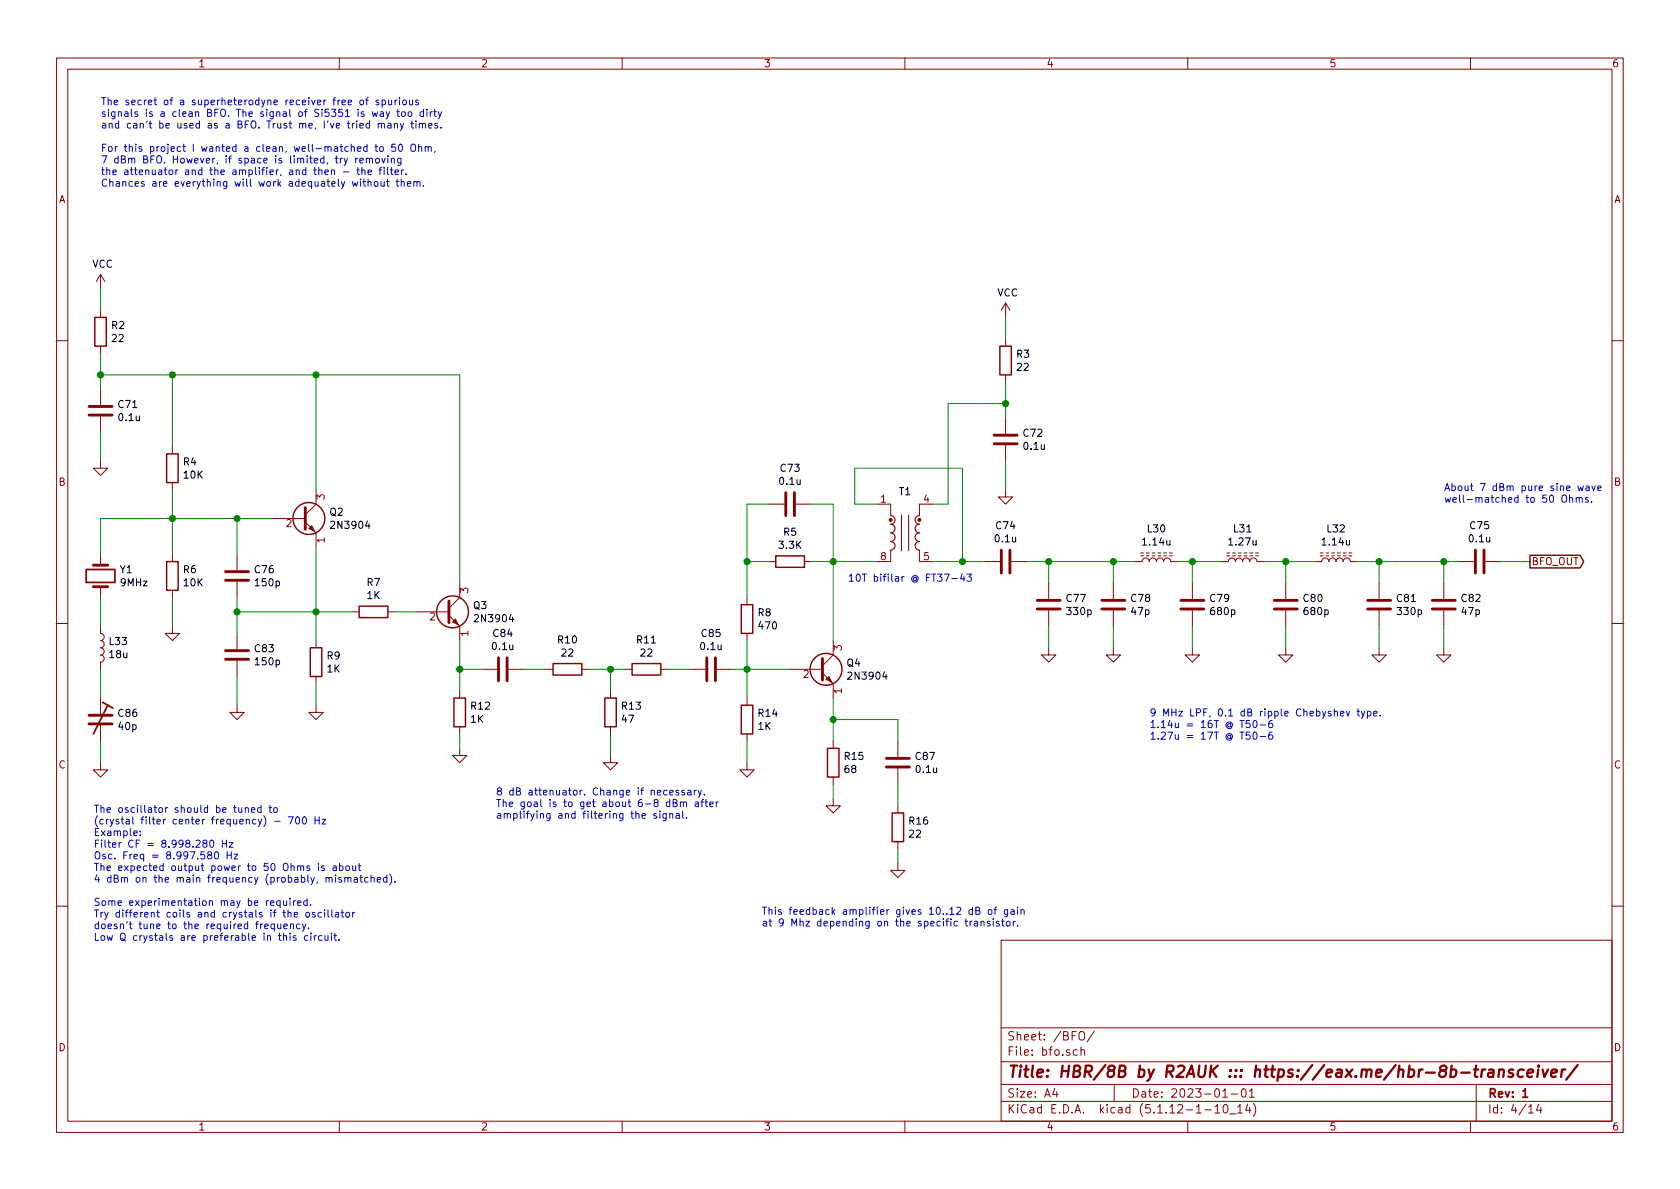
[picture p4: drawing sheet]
EESchema Schematic File Version 4
EELAYER 30 0
EELAYER END
$Descr A4 11693 8268
encoding utf-8
Sheet 4 14
Title "HBR/8B by R2AUK ::: https://eax.me/hbr-8b-transceiver/"
Date "2023-01-01"
Rev "1"
Comp ""
Comment1 ""
Comment2 ""
Comment3 ""
Comment4 ""
$EndDescr
$Comp
L power:GND #PWR050
U 1 1
P 700 3200
F 0 "#PWR050" H 700 2950 50  0001 C CNN
F 1 "GND" H 705 3027 50  0001 C CNN
F 2 "" H 700 3200 50  0001 C CNN
F 3 "" H 700 3200 50  0001 C CNN
	1    700  3200
	1    0    0    -1  
$EndComp
$Comp
L power:VCC #PWR048
U 1 1
P 700 2000
F 0 "#PWR048" H 700 1850 50  0001 C CNN
F 1 "VCC" H 715 2173 50  0000 C CNN
F 2 "" H 700 2000 50  0001 C CNN
F 3 "" H 700 2000 50  0001 C CNN
	1    700  2000
	1    0    0    -1  
$EndComp
$Comp
L Device:R R2
U 1 1
P 700 2300
F 0 "R2" H 770 2346 50  0000 L CNN
F 1 "22" H 770 2255 50  0000 L CNN
F 2 "" V 630 2300 50  0001 C CNN
F 3 "~" H 700 2300 50  0001 C CNN
	1    700  2300
	1    0    0    -1  
$EndComp
$Comp
L Device:C C71
U 1 1
P 700 2850
F 0 "C71" H 815 2896 50  0000 L CNN
F 1 "0.1u" H 815 2805 50  0000 L CNN
F 2 "" H 738 2700 50  0001 C CNN
F 3 "~" H 700 2850 50  0001 C CNN
	1    700  2850
	1    0    0    -1  
$EndComp
Wire Wire Line
	700  3200 700  3000
Wire Wire Line
	700  2700 700  2600
Wire Wire Line
	700  2150 700  2000
$Comp
L Transistor_BJT:2N3904 Q2
U 1 1
P 2100 3600
F 0 "Q2" H 2290 3646 50  0000 L CNN
F 1 "2N3904" H 2290 3555 50  0000 L CNN
F 2 "Package_TO_SOT_THT:TO-92_Inline" H 2300 3525 50  0001 L CIN
F 3 "https://www.fairchildsemi.com/datasheets/2N/2N3904.pdf" H 2100 3600 50  0001 L CNN
	1    2100 3600
	1    0    0    -1  
$EndComp
$Comp
L Device:R R9
U 1 1
P 2200 4600
F 0 "R9" H 2270 4646 50  0000 L CNN
F 1 "1K" H 2270 4555 50  0000 L CNN
F 2 "" V 2130 4600 50  0001 C CNN
F 3 "~" H 2200 4600 50  0001 C CNN
	1    2200 4600
	1    0    0    -1  
$EndComp
$Comp
L Transistor_BJT:2N3904 Q3
U 1 1
P 3100 4250
F 0 "Q3" H 3290 4296 50  0000 L CNN
F 1 "2N3904" H 3290 4205 50  0000 L CNN
F 2 "Package_TO_SOT_THT:TO-92_Inline" H 3300 4175 50  0001 L CIN
F 3 "https://www.fairchildsemi.com/datasheets/2N/2N3904.pdf" H 3100 4250 50  0001 L CNN
	1    3100 4250
	1    0    0    -1  
$EndComp
$Comp
L Device:R R7
U 1 1
P 2600 4250
F 0 "R7" V 2393 4250 50  0000 C CNN
F 1 "1K" V 2484 4250 50  0000 C CNN
F 2 "" V 2530 4250 50  0001 C CNN
F 3 "~" H 2600 4250 50  0001 C CNN
	1    2600 4250
	0    1    1    0   
$EndComp
$Comp
L Device:R R12
U 1 1
P 3200 4950
F 0 "R12" H 3270 4996 50  0000 L CNN
F 1 "1K" H 3270 4905 50  0000 L CNN
F 2 "" V 3130 4950 50  0001 C CNN
F 3 "~" H 3200 4950 50  0001 C CNN
	1    3200 4950
	1    0    0    -1  
$EndComp
$Comp
L Device:R R4
U 1 1
P 1200 3250
F 0 "R4" H 1270 3296 50  0000 L CNN
F 1 "10K" H 1270 3205 50  0000 L CNN
F 2 "" V 1130 3250 50  0001 C CNN
F 3 "~" H 1200 3250 50  0001 C CNN
	1    1200 3250
	1    0    0    -1  
$EndComp
$Comp
L Device:R R6
U 1 1
P 1200 4000
F 0 "R6" H 1270 4046 50  0000 L CNN
F 1 "10K" H 1270 3955 50  0000 L CNN
F 2 "" V 1130 4000 50  0001 C CNN
F 3 "~" H 1200 4000 50  0001 C CNN
	1    1200 4000
	1    0    0    -1  
$EndComp
$Comp
L Device:C C76
U 1 1
P 1650 4000
F 0 "C76" H 1765 4046 50  0000 L CNN
F 1 "150p" H 1765 3955 50  0000 L CNN
F 2 "" H 1688 3850 50  0001 C CNN
F 3 "~" H 1650 4000 50  0001 C CNN
	1    1650 4000
	1    0    0    -1  
$EndComp
$Comp
L Device:C C83
U 1 1
P 1650 4550
F 0 "C83" H 1765 4596 50  0000 L CNN
F 1 "150p" H 1765 4505 50  0000 L CNN
F 2 "" H 1688 4400 50  0001 C CNN
F 3 "~" H 1650 4550 50  0001 C CNN
	1    1650 4550
	1    0    0    -1  
$EndComp
$Comp
L power:GND #PWR052
U 1 1
P 1200 4350
F 0 "#PWR052" H 1200 4100 50  0001 C CNN
F 1 "GND" H 1205 4177 50  0001 C CNN
F 2 "" H 1200 4350 50  0001 C CNN
F 3 "" H 1200 4350 50  0001 C CNN
	1    1200 4350
	1    0    0    -1  
$EndComp
$Comp
L power:GND #PWR059
U 1 1
P 1650 4900
F 0 "#PWR059" H 1650 4650 50  0001 C CNN
F 1 "GND" H 1655 4727 50  0001 C CNN
F 2 "" H 1650 4900 50  0001 C CNN
F 3 "" H 1650 4900 50  0001 C CNN
	1    1650 4900
	1    0    0    -1  
$EndComp
$Comp
L power:GND #PWR060
U 1 1
P 2200 4900
F 0 "#PWR060" H 2200 4650 50  0001 C CNN
F 1 "GND" H 2205 4727 50  0001 C CNN
F 2 "" H 2200 4900 50  0001 C CNN
F 3 "" H 2200 4900 50  0001 C CNN
	1    2200 4900
	1    0    0    -1  
$EndComp
$Comp
L power:GND #PWR061
U 1 1
P 3200 5200
F 0 "#PWR061" H 3200 4950 50  0001 C CNN
F 1 "GND" H 3205 5027 50  0001 C CNN
F 2 "" H 3200 5200 50  0001 C CNN
F 3 "" H 3200 5200 50  0001 C CNN
	1    3200 5200
	1    0    0    -1  
$EndComp
Wire Wire Line
	2200 3400 2200 2600
Wire Wire Line
	2200 2600 1200 2600
Connection ~ 700  2600
Wire Wire Line
	700  2600 700  2450
Wire Wire Line
	1200 3100 1200 2600
Connection ~ 1200 2600
Wire Wire Line
	1200 2600 700  2600
Wire Wire Line
	1200 3400 1200 3600
Wire Wire Line
	1900 3600 1650 3600
Connection ~ 1200 3600
Wire Wire Line
	1200 3600 1200 3850
Wire Wire Line
	1650 3850 1650 3600
Connection ~ 1650 3600
Wire Wire Line
	1650 3600 1200 3600
Wire Wire Line
	1650 4400 1650 4250
Wire Wire Line
	1650 4900 1650 4700
Wire Wire Line
	2200 3800 2200 4250
Wire Wire Line
	2200 4750 2200 4900
Wire Wire Line
	1650 4250 2200 4250
Connection ~ 1650 4250
Wire Wire Line
	1650 4250 1650 4150
Connection ~ 2200 4250
Wire Wire Line
	2200 4250 2200 4450
Wire Wire Line
	3200 5200 3200 5100
Wire Wire Line
	2900 4250 2750 4250
Wire Wire Line
	2450 4250 2200 4250
Wire Wire Line
	3200 4050 3200 2600
Wire Wire Line
	3200 2600 2200 2600
Connection ~ 2200 2600
$Comp
L Device:Crystal Y1
U 1 1
P 700 4000
F 0 "Y1" V 654 4131 50  0000 L CNN
F 1 "9MHz" V 745 4131 50  0000 L CNN
F 2 "" H 700 4000 50  0001 C CNN
F 3 "~" H 700 4000 50  0001 C CNN
	1    700  4000
	0    1    1    0   
$EndComp
$Comp
L Device:L L33
U 1 1
P 700 4500
F 0 "L33" H 752 4546 50  0000 L CNN
F 1 "18u" H 752 4455 50  0000 L CNN
F 2 "" H 700 4500 50  0001 C CNN
F 3 "~" H 700 4500 50  0001 C CNN
	1    700  4500
	1    0    0    -1  
$EndComp
$Comp
L Device:CTRIM C86
U 1 1
P 700 5000
F 0 "C86" H 815 5046 50  0000 L CNN
F 1 "40p" H 815 4955 50  0000 L CNN
F 2 "" H 700 5000 50  0001 C CNN
F 3 "~" H 700 5000 50  0001 C CNN
	1    700  5000
	1    0    0    -1  
$EndComp
$Comp
L power:GND #PWR063
U 1 1
P 700 5300
F 0 "#PWR063" H 700 5050 50  0001 C CNN
F 1 "GND" H 705 5127 50  0001 C CNN
F 2 "" H 700 5300 50  0001 C CNN
F 3 "" H 700 5300 50  0001 C CNN
	1    700  5300
	1    0    0    -1  
$EndComp
Wire Wire Line
	700  5300 700  5150
Wire Wire Line
	700  4850 700  4650
Wire Wire Line
	700  4350 700  4150
Wire Wire Line
	700  3850 700  3600
Wire Wire Line
	700  3600 1200 3600
Wire Wire Line
	1200 4350 1200 4150
Text Notes 650  6550 0    50   ~ 0
The oscillator should be tuned to\n(crystal filter center frequency) - 700 Hz\nExample: \nFilter CF = 8.998.280 Hz\nOsc. Freq = 8.997.580 Hz\nThe expected output power to 50 Ohms is about\n4 dBm on the main frequency (probably, mismatched).\n\nSome experimentation may be required.\nTry different coils and crystals if the oscillator\ndoesn’t tune to the required frequency.\nLow Q crystals are preferable in this circuit.
$Comp
L Device:R R10
U 1 1
P 3950 4650
F 0 "R10" V 3743 4650 50  0000 C CNN
F 1 "22" V 3834 4650 50  0000 C CNN
F 2 "" V 3880 4650 50  0001 C CNN
F 3 "~" H 3950 4650 50  0001 C CNN
	1    3950 4650
	0    1    1    0   
$EndComp
$Comp
L Device:R R11
U 1 1
P 4500 4650
F 0 "R11" V 4293 4650 50  0000 C CNN
F 1 "22" V 4384 4650 50  0000 C CNN
F 2 "" V 4430 4650 50  0001 C CNN
F 3 "~" H 4500 4650 50  0001 C CNN
	1    4500 4650
	0    1    1    0   
$EndComp
$Comp
L Device:R R13
U 1 1
P 4250 4950
F 0 "R13" H 4320 4996 50  0000 L CNN
F 1 "47" H 4320 4905 50  0000 L CNN
F 2 "" V 4180 4950 50  0001 C CNN
F 3 "~" H 4250 4950 50  0001 C CNN
	1    4250 4950
	1    0    0    -1  
$EndComp
$Comp
L Device:C C85
U 1 1
P 4950 4650
F 0 "C85" V 4698 4650 50  0000 C CNN
F 1 "0.1u" V 4789 4650 50  0000 C CNN
F 2 "" H 4988 4500 50  0001 C CNN
F 3 "~" H 4950 4650 50  0001 C CNN
	1    4950 4650
	0    1    1    0   
$EndComp
$Comp
L power:GND #PWR062
U 1 1
P 4250 5250
F 0 "#PWR062" H 4250 5000 50  0001 C CNN
F 1 "GND" H 4255 5077 50  0001 C CNN
F 2 "" H 4250 5250 50  0001 C CNN
F 3 "" H 4250 5250 50  0001 C CNN
	1    4250 5250
	1    0    0    -1  
$EndComp
Wire Wire Line
	3650 4650 3800 4650
Wire Wire Line
	4100 4650 4250 4650
Wire Wire Line
	4650 4650 4800 4650
Wire Wire Line
	4250 4650 4250 4800
Connection ~ 4250 4650
Wire Wire Line
	4250 4650 4350 4650
Wire Wire Line
	4250 5100 4250 5250
Text Notes 3450 5700 0    50   ~ 0
8 dB attenuator. Change if necessary.\nThe goal is to get about 6-8 dBm after\namplifying and filtering the signal.
$Comp
L Transistor_BJT:2N3904 Q4
U 1 1
P 5700 4650
F 0 "Q4" H 5890 4696 50  0000 L CNN
F 1 "2N3904" H 5890 4605 50  0000 L CNN
F 2 "Package_TO_SOT_THT:TO-92_Inline" H 5900 4575 50  0001 L CIN
F 3 "https://www.fairchildsemi.com/datasheets/2N/2N3904.pdf" H 5700 4650 50  0001 L CNN
	1    5700 4650
	1    0    0    -1  
$EndComp
$Comp
L Device:R R14
U 1 1
P 5200 5000
F 0 "R14" H 5270 5046 50  0000 L CNN
F 1 "1K" H 5270 4955 50  0000 L CNN
F 2 "" V 5130 5000 50  0001 C CNN
F 3 "~" H 5200 5000 50  0001 C CNN
	1    5200 5000
	1    0    0    -1  
$EndComp
$Comp
L Device:R R15
U 1 1
P 5800 5300
F 0 "R15" H 5870 5346 50  0000 L CNN
F 1 "68" H 5870 5255 50  0000 L CNN
F 2 "" V 5730 5300 50  0001 C CNN
F 3 "~" H 5800 5300 50  0001 C CNN
	1    5800 5300
	1    0    0    -1  
$EndComp
$Comp
L Device:C C87
U 1 1
P 6250 5300
F 0 "C87" H 6365 5346 50  0000 L CNN
F 1 "0.1u" H 6365 5255 50  0000 L CNN
F 2 "" H 6288 5150 50  0001 C CNN
F 3 "~" H 6250 5300 50  0001 C CNN
	1    6250 5300
	1    0    0    -1  
$EndComp
$Comp
L Device:R R16
U 1 1
P 6250 5750
F 0 "R16" H 6320 5796 50  0000 L CNN
F 1 "22" H 6320 5705 50  0000 L CNN
F 2 "" V 6180 5750 50  0001 C CNN
F 3 "~" H 6250 5750 50  0001 C CNN
	1    6250 5750
	1    0    0    -1  
$EndComp
$Comp
L power:GND #PWR064
U 1 1
P 5200 5300
F 0 "#PWR064" H 5200 5050 50  0001 C CNN
F 1 "GND" H 5205 5127 50  0001 C CNN
F 2 "" H 5200 5300 50  0001 C CNN
F 3 "" H 5200 5300 50  0001 C CNN
	1    5200 5300
	1    0    0    -1  
$EndComp
$Comp
L power:GND #PWR065
U 1 1
P 5800 5550
F 0 "#PWR065" H 5800 5300 50  0001 C CNN
F 1 "GND" H 5805 5377 50  0001 C CNN
F 2 "" H 5800 5550 50  0001 C CNN
F 3 "" H 5800 5550 50  0001 C CNN
	1    5800 5550
	1    0    0    -1  
$EndComp
$Comp
L power:GND #PWR066
U 1 1
P 6250 6000
F 0 "#PWR066" H 6250 5750 50  0001 C CNN
F 1 "GND" H 6255 5827 50  0001 C CNN
F 2 "" H 6250 6000 50  0001 C CNN
F 3 "" H 6250 6000 50  0001 C CNN
	1    6250 6000
	1    0    0    -1  
$EndComp
$Comp
L Device:R R8
U 1 1
P 5200 4300
F 0 "R8" H 5270 4346 50  0000 L CNN
F 1 "470" H 5270 4255 50  0000 L CNN
F 2 "" V 5130 4300 50  0001 C CNN
F 3 "~" H 5200 4300 50  0001 C CNN
	1    5200 4300
	1    0    0    -1  
$EndComp
$Comp
L Device:R R5
U 1 1
P 5500 3900
F 0 "R5" V 5293 3900 50  0000 C CNN
F 1 "3.3K" V 5384 3900 50  0000 C CNN
F 2 "" V 5430 3900 50  0001 C CNN
F 3 "~" H 5500 3900 50  0001 C CNN
	1    5500 3900
	0    1    1    0   
$EndComp
$Comp
L Device:C C73
U 1 1
P 5500 3500
F 0 "C73" V 5248 3500 50  0000 C CNN
F 1 "0.1u" V 5339 3500 50  0000 C CNN
F 2 "" H 5538 3350 50  0001 C CNN
F 3 "~" H 5500 3500 50  0001 C CNN
	1    5500 3500
	0    1    1    0   
$EndComp
Wire Wire Line
	5200 4450 5200 4650
Connection ~ 5200 4650
Wire Wire Line
	5200 4650 5200 4850
Wire Wire Line
	5200 5150 5200 5300
Wire Wire Line
	5800 4850 5800 5000
Wire Wire Line
	5800 5450 5800 5550
Wire Wire Line
	6250 5150 6250 5000
Wire Wire Line
	6250 5000 5800 5000
Connection ~ 5800 5000
Wire Wire Line
	5800 5000 5800 5150
Wire Wire Line
	6250 5600 6250 5450
Wire Wire Line
	6250 6000 6250 5900
Wire Wire Line
	5800 4450 5800 3900
Wire Wire Line
	5800 3500 5650 3500
Wire Wire Line
	5650 3900 5800 3900
Connection ~ 5800 3900
Wire Wire Line
	5800 3900 5800 3500
Text Notes 5300 6450 0    50   ~ 0
This feedback amplifier gives 10..12 dB of gain\nat 9 Mhz depending on the specific transistor.
$Comp
L Transformer:PA0184NL T1
U 1 1
P 6300 3700
F 0 "T1" H 6300 3989 50  0000 C CNN
F 1 "FT37-43" H 6300 3990 50  0001 C CNN
F 2 "Transformer_SMD:Pulse_PA2007NL" H 6300 3700 50  0001 C CNN
F 3 "" H 6000 3700 50  0001 C CNN
	1    6300 3700
	1    0    0    -1  
$EndComp
Text Notes 5900 4050 0    50   ~ 0
10T bifilar @ FT37-43
$Comp
L Device:C C74
U 1 1
P 7000 3900
F 0 "C74" V 6748 3900 50  0000 C CNN
F 1 "0.1u" V 6839 3900 50  0000 C CNN
F 2 "" H 7038 3750 50  0001 C CNN
F 3 "~" H 7000 3900 50  0001 C CNN
	1    7000 3900
	0    1    1    0   
$EndComp
Wire Wire Line
	6850 3900 6700 3900
Wire Wire Line
	6100 3500 5950 3500
Wire Wire Line
	5950 3500 5950 3250
Wire Wire Line
	5950 3250 6700 3250
Wire Wire Line
	6700 3250 6700 3900
Connection ~ 6700 3900
Wire Wire Line
	6700 3900 6500 3900
Wire Wire Line
	6500 3500 6600 3500
Wire Wire Line
	6600 3500 6600 2800
Wire Wire Line
	6600 2800 7000 2800
$Comp
L power:GND #PWR051
U 1 1
P 7000 3400
F 0 "#PWR051" H 7000 3150 50  0001 C CNN
F 1 "GND" H 7005 3227 50  0001 C CNN
F 2 "" H 7000 3400 50  0001 C CNN
F 3 "" H 7000 3400 50  0001 C CNN
	1    7000 3400
	1    0    0    -1  
$EndComp
$Comp
L power:VCC #PWR049
U 1 1
P 7000 2200
F 0 "#PWR049" H 7000 2050 50  0001 C CNN
F 1 "VCC" H 7015 2373 50  0000 C CNN
F 2 "" H 7000 2200 50  0001 C CNN
F 3 "" H 7000 2200 50  0001 C CNN
	1    7000 2200
	1    0    0    -1  
$EndComp
$Comp
L Device:R R3
U 1 1
P 7000 2500
F 0 "R3" H 7070 2546 50  0000 L CNN
F 1 "22" H 7070 2455 50  0000 L CNN
F 2 "" V 6930 2500 50  0001 C CNN
F 3 "~" H 7000 2500 50  0001 C CNN
	1    7000 2500
	1    0    0    -1  
$EndComp
$Comp
L Device:C C72
U 1 1
P 7000 3050
F 0 "C72" H 7115 3096 50  0000 L CNN
F 1 "0.1u" H 7115 3005 50  0000 L CNN
F 2 "" H 7038 2900 50  0001 C CNN
F 3 "~" H 7000 3050 50  0001 C CNN
	1    7000 3050
	1    0    0    -1  
$EndComp
Wire Wire Line
	7000 3400 7000 3200
Wire Wire Line
	7000 2900 7000 2800
Wire Wire Line
	7000 2350 7000 2200
Connection ~ 7000 2800
Wire Wire Line
	7000 2800 7000 2650
$Comp
L Device:L_Core_Ferrite L30
U 1 1
P 8050 3900
F 0 "L30" V 8275 3900 50  0000 C CNN
F 1 "1.14u" V 8184 3900 50  0000 C CNN
F 2 "" H 8050 3900 50  0001 C CNN
F 3 "~" H 8050 3900 50  0001 C CNN
	1    8050 3900
	0    -1   -1   0   
$EndComp
$Comp
L Device:C C77
U 1 1
P 7300 4200
F 0 "C77" H 7415 4246 50  0000 L CNN
F 1 "330p" H 7415 4155 50  0000 L CNN
F 2 "" H 7338 4050 50  0001 C CNN
F 3 "~" H 7300 4200 50  0001 C CNN
	1    7300 4200
	1    0    0    -1  
$EndComp
$Comp
L Device:C C78
U 1 1
P 7750 4200
F 0 "C78" H 7865 4246 50  0000 L CNN
F 1 "47p" H 7865 4155 50  0000 L CNN
F 2 "" H 7788 4050 50  0001 C CNN
F 3 "~" H 7750 4200 50  0001 C CNN
	1    7750 4200
	1    0    0    -1  
$EndComp
$Comp
L Device:C C79
U 1 1
P 8300 4200
F 0 "C79" H 8415 4246 50  0000 L CNN
F 1 "680p" H 8415 4155 50  0000 L CNN
F 2 "" H 8338 4050 50  0001 C CNN
F 3 "~" H 8300 4200 50  0001 C CNN
	1    8300 4200
	1    0    0    -1  
$EndComp
$Comp
L Device:L_Core_Ferrite L31
U 1 1
P 8650 3900
F 0 "L31" V 8875 3900 50  0000 C CNN
F 1 "1.27u" V 8784 3900 50  0000 C CNN
F 2 "" H 8650 3900 50  0001 C CNN
F 3 "~" H 8650 3900 50  0001 C CNN
	1    8650 3900
	0    -1   -1   0   
$EndComp
$Comp
L Device:C C80
U 1 1
P 8950 4200
F 0 "C80" H 9065 4246 50  0000 L CNN
F 1 "680p" H 9065 4155 50  0000 L CNN
F 2 "" H 8988 4050 50  0001 C CNN
F 3 "~" H 8950 4200 50  0001 C CNN
	1    8950 4200
	1    0    0    -1  
$EndComp
$Comp
L Device:C C81
U 1 1
P 9600 4200
F 0 "C81" H 9715 4246 50  0000 L CNN
F 1 "330p" H 9715 4155 50  0000 L CNN
F 2 "" H 9638 4050 50  0001 C CNN
F 3 "~" H 9600 4200 50  0001 C CNN
	1    9600 4200
	1    0    0    -1  
$EndComp
$Comp
L Device:C C82
U 1 1
P 10050 4200
F 0 "C82" H 10165 4246 50  0000 L CNN
F 1 "47p" H 10165 4155 50  0000 L CNN
F 2 "" H 10088 4050 50  0001 C CNN
F 3 "~" H 10050 4200 50  0001 C CNN
	1    10050 4200
	1    0    0    -1  
$EndComp
$Comp
L Device:L_Core_Ferrite L32
U 1 1
P 9300 3900
F 0 "L32" V 9525 3900 50  0000 C CNN
F 1 "1.14u" V 9434 3900 50  0000 C CNN
F 2 "" H 9300 3900 50  0001 C CNN
F 3 "~" H 9300 3900 50  0001 C CNN
	1    9300 3900
	0    -1   -1   0   
$EndComp
$Comp
L Device:C C84
U 1 1
P 3500 4650
F 0 "C84" V 3248 4650 50  0000 C CNN
F 1 "0.1u" V 3339 4650 50  0000 C CNN
F 2 "" H 3538 4500 50  0001 C CNN
F 3 "~" H 3500 4650 50  0001 C CNN
	1    3500 4650
	0    1    1    0   
$EndComp
Wire Wire Line
	3200 4450 3200 4650
Wire Wire Line
	3350 4650 3200 4650
Connection ~ 3200 4650
Wire Wire Line
	3200 4650 3200 4800
Wire Wire Line
	5100 4650 5200 4650
$Comp
L Device:C C75
U 1 1
P 10300 3900
F 0 "C75" V 10048 3900 50  0000 C CNN
F 1 "0.1u" V 10139 3900 50  0000 C CNN
F 2 "" H 10338 3750 50  0001 C CNN
F 3 "~" H 10300 3900 50  0001 C CNN
	1    10300 3900
	0    1    1    0   
$EndComp
Wire Wire Line
	5200 3500 5200 3900
Wire Wire Line
	5500 4650 5200 4650
Wire Wire Line
	5350 3900 5200 3900
Connection ~ 5200 3900
Wire Wire Line
	5200 3900 5200 4150
Wire Wire Line
	5200 3500 5350 3500
Wire Wire Line
	6100 3900 5800 3900
$Comp
L power:GND #PWR053
U 1 1
P 7300 4500
F 0 "#PWR053" H 7300 4250 50  0001 C CNN
F 1 "GND" H 7305 4327 50  0001 C CNN
F 2 "" H 7300 4500 50  0001 C CNN
F 3 "" H 7300 4500 50  0001 C CNN
	1    7300 4500
	1    0    0    -1  
$EndComp
$Comp
L power:GND #PWR054
U 1 1
P 7750 4500
F 0 "#PWR054" H 7750 4250 50  0001 C CNN
F 1 "GND" H 7755 4327 50  0001 C CNN
F 2 "" H 7750 4500 50  0001 C CNN
F 3 "" H 7750 4500 50  0001 C CNN
	1    7750 4500
	1    0    0    -1  
$EndComp
$Comp
L power:GND #PWR055
U 1 1
P 8300 4500
F 0 "#PWR055" H 8300 4250 50  0001 C CNN
F 1 "GND" H 8305 4327 50  0001 C CNN
F 2 "" H 8300 4500 50  0001 C CNN
F 3 "" H 8300 4500 50  0001 C CNN
	1    8300 4500
	1    0    0    -1  
$EndComp
$Comp
L power:GND #PWR056
U 1 1
P 8950 4500
F 0 "#PWR056" H 8950 4250 50  0001 C CNN
F 1 "GND" H 8955 4327 50  0001 C CNN
F 2 "" H 8950 4500 50  0001 C CNN
F 3 "" H 8950 4500 50  0001 C CNN
	1    8950 4500
	1    0    0    -1  
$EndComp
$Comp
L power:GND #PWR057
U 1 1
P 9600 4500
F 0 "#PWR057" H 9600 4250 50  0001 C CNN
F 1 "GND" H 9605 4327 50  0001 C CNN
F 2 "" H 9600 4500 50  0001 C CNN
F 3 "" H 9600 4500 50  0001 C CNN
	1    9600 4500
	1    0    0    -1  
$EndComp
$Comp
L power:GND #PWR058
U 1 1
P 10050 4500
F 0 "#PWR058" H 10050 4250 50  0001 C CNN
F 1 "GND" H 10055 4327 50  0001 C CNN
F 2 "" H 10050 4500 50  0001 C CNN
F 3 "" H 10050 4500 50  0001 C CNN
	1    10050 4500
	1    0    0    -1  
$EndComp
Text GLabel 10650 3900 2    50   Output ~ 0
BFO_OUT
Wire Wire Line
	10650 3900 10450 3900
Wire Wire Line
	10150 3900 10050 3900
Wire Wire Line
	9150 3900 8950 3900
Wire Wire Line
	8500 3900 8300 3900
Wire Wire Line
	7900 3900 7750 3900
Wire Wire Line
	7300 3900 7300 4050
Connection ~ 7300 3900
Wire Wire Line
	7300 3900 7150 3900
Wire Wire Line
	7300 4350 7300 4500
Wire Wire Line
	7750 3900 7750 4050
Connection ~ 7750 3900
Wire Wire Line
	7750 3900 7300 3900
Wire Wire Line
	7750 4350 7750 4500
Wire Wire Line
	8300 3900 8300 4050
Connection ~ 8300 3900
Wire Wire Line
	8300 3900 8200 3900
Wire Wire Line
	8300 4350 8300 4500
Wire Wire Line
	8950 3900 8950 4050
Connection ~ 8950 3900
Wire Wire Line
	8950 3900 8800 3900
Wire Wire Line
	8950 4350 8950 4500
Wire Wire Line
	9600 3900 9600 4050
Connection ~ 9600 3900
Wire Wire Line
	9600 3900 9450 3900
Wire Wire Line
	9600 4350 9600 4500
Wire Wire Line
	10050 3900 10050 4050
Connection ~ 10050 3900
Wire Wire Line
	10050 3900 9600 3900
Wire Wire Line
	10050 4350 10050 4500
Text Notes 8000 5150 0    50   ~ 0
9 MHz LPF, 0.1 dB ripple Chebyshev type.\n1.14u = 16T @ T50-6\n1.27u = 17T @ T50-6
Text Notes 10050 3500 0    50   ~ 0
About 7 dBm pure sine wave\nwell-matched to 50 Ohms.
Text Notes 700  1300 0    50   ~ 0
The secret of a superheterodyne receiver free of spurious \nsignals is a clean BFO. The signal of Si5351 is way too dirty\nand can’t be used as a BFO. Trust me, I’ve tried many times.\n\nFor this project I wanted a clean, well-matched to 50 Ohm,\n7 dBm BFO. However, if space is limited, try removing\nthe attenuator and the amplifier, and then - the filter.\nChances are everything will work adequately without them.
$EndSCHEMATC
